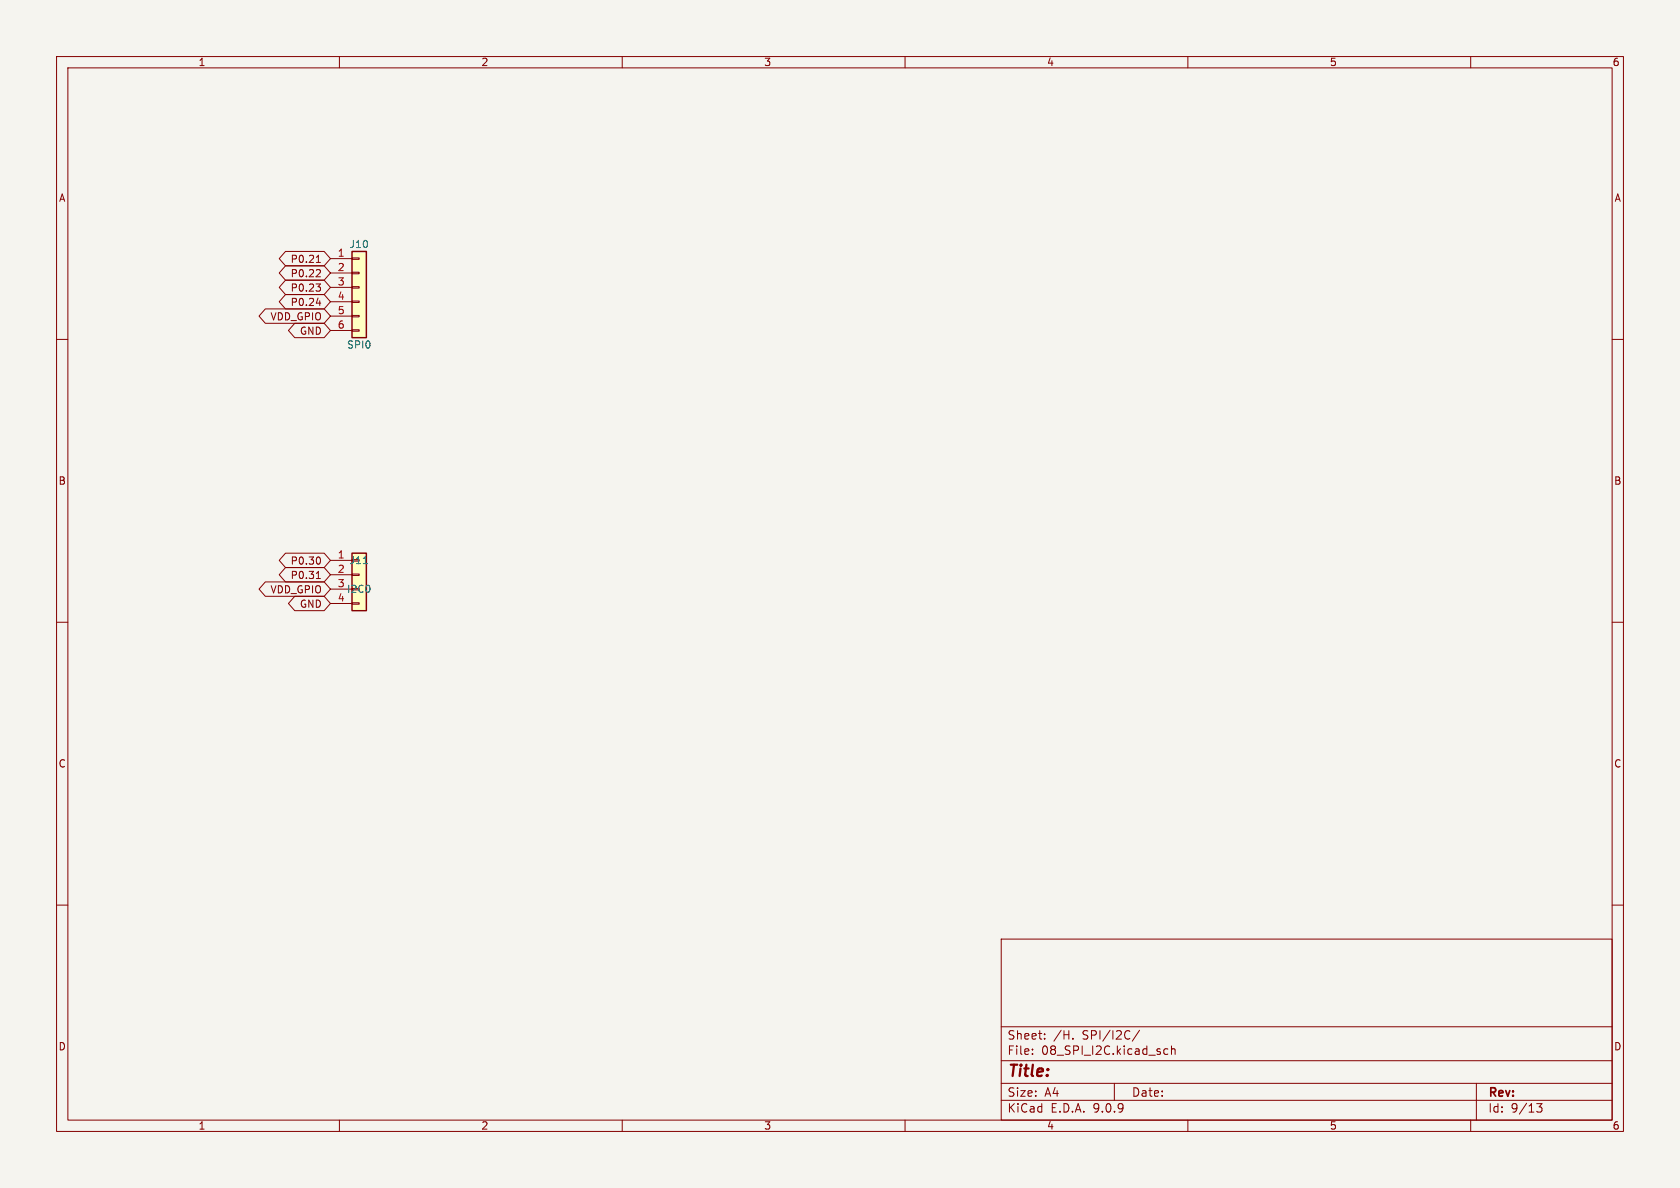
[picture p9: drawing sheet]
<svg xmlns="http://www.w3.org/2000/svg" width="297mm" height="210mm" viewBox="0 0 297 210" stroke-linecap="round" stroke-linejoin="round" font-family="sans-serif">
<path d="M0 0h297v210h-297z" fill="#f5f4ef" stroke="#f5f4ef" stroke-width=".18"/>
<g fill="none" stroke="#840000" stroke-width=".18">
<path d="M10 10h277v190h-277zM12 12h273v186h-273zM60 10v2M110 10v2M160 10v2M210 10v2M260 10v2M10 60h2M285 60h2M10 110h2M285 110h2M10 160h2"/>
<path d="M177 166h108v32h-108zM285 160h2M60 198v2M110 198v2M160 198v2M177 194.5h108M177 191.5h108M177 187.5h108M177 181.5h108M182.5 186.3v.1M182.5 185.5v.1M184.7 183.6v.1"/>
<path d="M184.7 182.8v.1M189.7 183.6v.1M197 191.5v3M201.5 182.1l-1.3 2M205.8 186.3l.2 .1 .5-.1M206.5 185.5l-.5-.1-.2 .1M207.1 185.5l.2-.1 .4 .1v.9M207.1 184.9v1.5M210 198v2M260 198v2M261 191.5v6.5M271.7 195.1h.9l-.5 .6 .4 .1v.7l-.2 .1-.6-.1"/>
</g>
<path d="M62.2 97.8h2.6v10.2h-2.6z" fill="#ffffc2"/>
<path d="M62.2 97.8h2.6v10.2h-2.6z" fill="none" stroke="#840000" stroke-width=".25"/>
<path d="M58.4 99.1h3.8M58.4 101.6h3.8M58.4 104.1h3.8M58.4 106.7h3.8M62.2 101.5h1.3v.2h-1.3zM62.2 106.6h1.3v.2h-1.3z" fill="none" stroke="#840000" stroke-width=".18"/>
<path d="M64.2 99.6h.8" fill="none" stroke="#006464" stroke-width=".18"/>
<path d="M62.2 44.5h2.6v15.2h-2.6z" fill="#ffffc2"/>
<path d="M62.2 44.5h2.6v15.2h-2.6z" fill="none" stroke="#840000" stroke-width=".25"/>
<g fill="none" stroke="#840000" stroke-width=".18">
<path d="M46.9 54.6h10.4l1.1 1.3-1.1 1.3h-10.4l-1.1-1.3zM50.5 52.1h6.8l1.1 1.2-1.1 1.3h-6.8l-1.1-1.3zM50.5 44.4h6.8l1.1 1.3-1.1 1.3h-6.8l-1.1-1.3zM50.5 47h6.8l1.1 1.3-1.1 1.2h-6.8l-1.1-1.2zM50.5 49.5h6.8l1.1 1.3-1.1 1.3h-6.8l-1.1-1.3zM52.1 57.1h5.2l1.1 1.3-1.1 1.3h-5.2l-1.1-1.3zM55.9 50.2h.7l-.4 .5M55.9 53.6h.8M55.9 46.4h.7M56.2 45.3l.1-.2v1.3M56.4 47.7l.2 .2v.3l-.7 .7h.7M56.4 50.7l.2 .2v.3l-.2 .3"/>
<path d="M56.5 53.2v.8M58.4 45.7h3.8M58.4 48.3h3.8M58.4 50.8h3.8M58.4 53.3h3.8M58.4 55.9h3.8M58.4 58.4h3.8M62.2 45.6h1.3v.2h-1.3zM62.2 48.1h1.3v.3h-1.3zM62.2 50.7h1.3v.2h-1.3zM62.2 53.2h1.3v.3h-1.3zM62.2 55.8h1.3v.2h-1.3z"/>
<path d="M62.2 58.3h1.3v.2h-1.3zM50.5 97.8h6.8l1.1 1.3-1.1 1.2h-6.8l-1.1-1.2zM56.3 98.5a.79 .79 0 0 1 0 1.2M46.9 102.9h10.4l1.1 1.2-1.1 1.3h-10.4l-1.1-1.3zM50.5 100.3h6.8l1.1 1.3-1.1 1.3h-6.8l-1.1-1.3zM52.1 105.4h5.2l1.1 1.3-1.1 1.3h-5.2l-1.1-1.3zM55.9 102.3h.7M56.2 101.2l.1-.2v1.3"/>
</g>
<text font-size="2.8" fill="#840000" x="178" y="190.9">Title:</text>
<g font-size="2.1" fill="#840000">
<text x="178" y="184">Sheet:</text>
<text x="186.2" y="184">/H.</text>
<text x="191.4" y="184">SPI/I2C/</text>
<text x="178" y="186.7">File:</text>
<text x="184.1" y="186.7">08_SPI_I2C.kicad_sch</text>
<text x="178" y="196.9">KiCad</text>
<text x="178" y="194.1">Size:</text>
<text x="184.7" y="194.1">A4</text>
<text x="185.7" y="196.9">E.D.A.</text>
<text x="193.3" y="196.9">9.0.9</text>
<text x="200" y="194.1">Date:</text>
<text x="263" y="194.3">Rev:</text>
<text x="263" y="196.9">Id:</text>
<text x="267.1" y="196.9">9/13</text>
</g>
<g font-size="1.8" fill="#840000">
<text x="35" y="11.9">1</text>
<text x="85" y="11.9">2</text>
<text x="135" y="11.9">3</text>
<text x="185" y="11.9">4</text>
<text x="235" y="11.9">5</text>
<text x="285" y="11.9">6</text>
<text x="10.3" y="35.9">A</text>
<text x="285.3" y="35.9">A</text>
<text x="51.3" y="46.7">P0.21</text>
<text x="51.3" y="49.2">P0.22</text>
<text x="51.3" y="51.8">P0.23</text>
<text x="47.7" y="56.8">VDD_GPIO</text>
<text x="51.3" y="54.3">P0.24</text>
<text x="52.9" y="59.4">GND</text>
<text x="10.3" y="85.9">B</text>
<text x="285.3" y="85.9">B</text>
<text x="51.3" y="100">P0.30</text>
<text x="47.7" y="105.1">VDD_GPIO</text>
<text x="51.3" y="102.6">P0.31</text>
<text x="52.9" y="107.6">GND</text>
<text x="10.3" y="135.9">C</text>
<text x="285.3" y="135.9">C</text>
<text x="10.3" y="185.9">D</text>
<text x="285.3" y="185.9">D</text>
<text x="35" y="199.9">1</text>
<text x="85" y="199.9">2</text>
<text x="135" y="199.9">3</text>
<text x="185" y="199.9">4</text>
<text x="235" y="199.9">5</text>
<text x="285" y="199.9">6</text>
</g>
<g font-size="1.8" fill="#a90000">
<text x="59.6" y="45.5">1</text>
<text x="59.6" y="48">2</text>
<text x="59.6" y="50.5">3</text>
<text x="59.6" y="53.1">4</text>
<text x="59.6" y="55.6">5</text>
<text x="59.6" y="58.2">6</text>
<text x="59.6" y="98.8">1</text>
<text x="59.6" y="101.3">2</text>
<text x="59.6" y="103.9">3</text>
<text x="59.6" y="106.4">4</text>
</g>
<g font-size="1.8" fill="#006464">
<text x="61.7" y="44">J10</text>
<text x="61.3" y="61.8">SPI0</text>
<text x="61.7" y="99.9">J11</text>
<text x="61.3" y="105">I2C0</text>
</g>
</svg>
